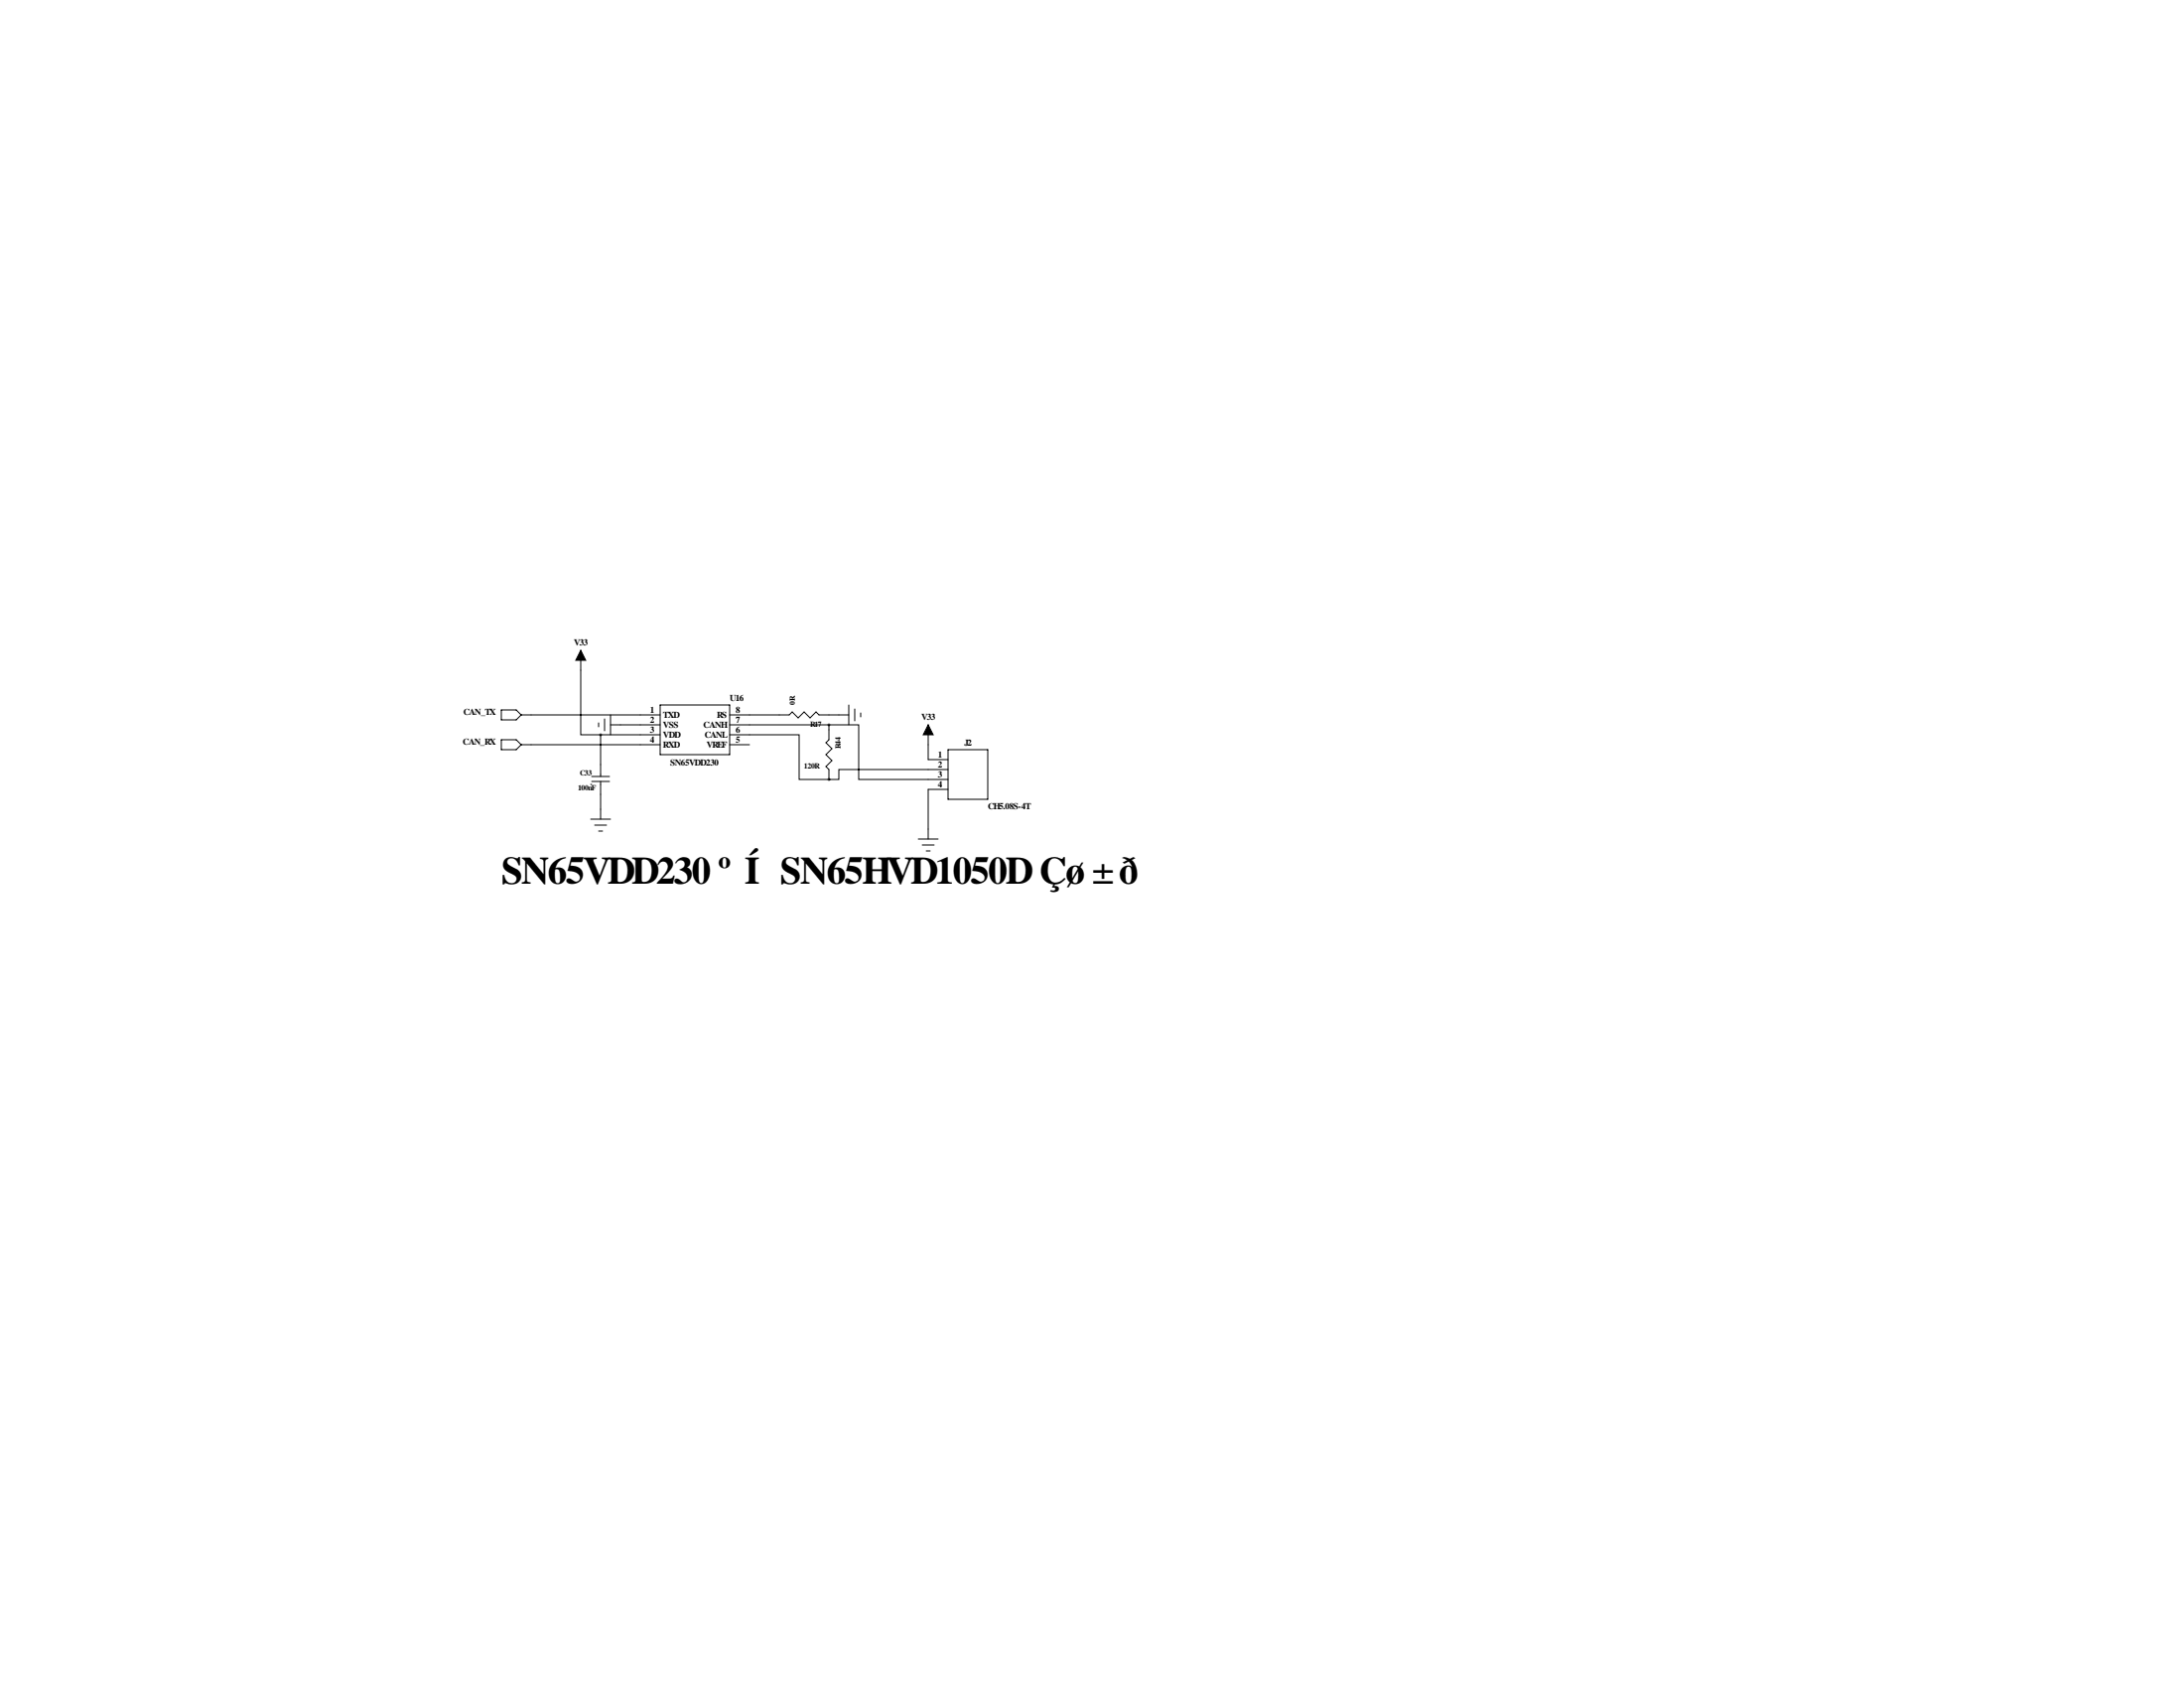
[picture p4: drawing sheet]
<svg xmlns="http://www.w3.org/2000/svg" width="559mm" height="432mm" viewBox="0 0 559 432" stroke-linecap="round" stroke-linejoin="round" font-family="sans-serif">
<g fill="none" stroke="#000" stroke-width=".25">
<path d="M148.6 166.4v21.6h5.1M128.3 189.2h3.8l1.2 1.3-1.2 1.3h-3.8zM128.3 181.6h3.8l1.2 1.3-1.2 1.2h-3.8zM133.3 182.9h35.6M133.3 190.5h35.6M151.4 199.9h4.6M151.4 198.6h4.6M153.2 184.9v1M153.7 188h15.2M153.7 188v10.6M153.7 199.9v9.6M154.7 183.9v3"/>
<path d="M156.2 185.4h12.7M156.2 182.9v5.1M168.9 180.3h17.8v12.7h-17.8zM186.7 188h17.8v11.4h7.6M186.7 182.9h15.2l.8-.8 1.5 1.5 1.5-1.5 1.6 1.5 1.5-1.5 .7 .8h7.7M186.7 185.4h25.4M186.7 190.5h5.1M212.1 185.4h7.6v14h22.9M212.1 199.4h.1M212.1 185.4v3.8l-.8 .8 1.6 1.5-1.6 1.5 1.6 1.6-1.6 1.5 .8 .7v2.6M217.2 180.3v5.1M218.7 181.4v3"/>
<path d="M220.2 182.4v1M237.5 185.4v8.9h5.1M242.6 196.8h-28v2.6h-2.5M242.6 191.8h10.1v12.7h-10.1zM151.1 200.7h.1M151.1 209.5h5.1M152.1 211.1h3.1M153.2 212.6h1M234.9 214.6h5.1M236 216.2h3M237 217.7h1M242.6 201.9h-5.1v12.7"/>
</g>
<path d="M148.6 166.4l1.3 2.5h-2.6zM237.5 185.4l1.3 2.6h-2.6z" fill="#000" stroke="#000" stroke-width=".25"/>
<path d="M153.6 188a.05 .05 0 0 0 .1 0 .05 .05 0 0 0-.1 0z" fill="#000" stroke="#000" stroke-width=".63"/>
<text font-size="9.9" x="128.3" y="226.1">SN65VDD230 ºÍ SN65HVD1050D Çø±ð</text>
<g font-size="2.3">
<text x="146.8" y="165.1">V33</text>
<text x="186.7" y="179.3">U16</text>
<text x="118.6" y="182.9">CAN_TX</text>
<text x="166.3" y="182.4">1</text>
<text x="166.3" y="184.9">2</text>
<text x="169.7" y="183.6">TXD</text>
<text x="183.4" y="183.6">RS</text>
<text x="188.2" y="182.4">8</text>
<text x="188.2" y="184.9">7</text>
<text x="235.7" y="184.1">V33</text>
<text x="118.4" y="190.5">CAN_RX</text>
<text x="166.3" y="187.5">3</text>
<text x="166.3" y="190">4</text>
<text x="169.7" y="186.2">VSS</text>
<text x="169.7" y="188.7">VDD</text>
<text x="169.7" y="191.2">RXD</text>
<text x="180" y="186.2">CANH</text>
<text x="180.3" y="188.7">CANL</text>
<text x="180.8" y="191.2">VREF</text>
<text x="188.2" y="187.5">6</text>
<text x="188.2" y="190">5</text>
<text x="246.7" y="190.8">J2</text>
<text x="171.4" y="195.8">SN65VDD230</text>
<text x="240" y="193.8">1</text>
<text x="240" y="196.3">2</text>
<text x="240" y="198.9">3</text>
<text x="240" y="201.4">4</text>
<text x="252.7" y="206.9">CH5.08S-4T</text>
</g>
<g font-size="2">
<text x="203.4" y="180.3" transform="rotate(-90 203.4 180.3)">0R</text>
<text x="207.3" y="185.9">R17</text>
<text x="215.1" y="191.5" transform="rotate(-90 215.1 191.5)">R44</text>
<text x="205.7" y="196.6">120R</text>
<text x="147.8" y="202.2">100nF</text>
<text x="148.3" y="198.4">C33</text>
</g>
</svg>
